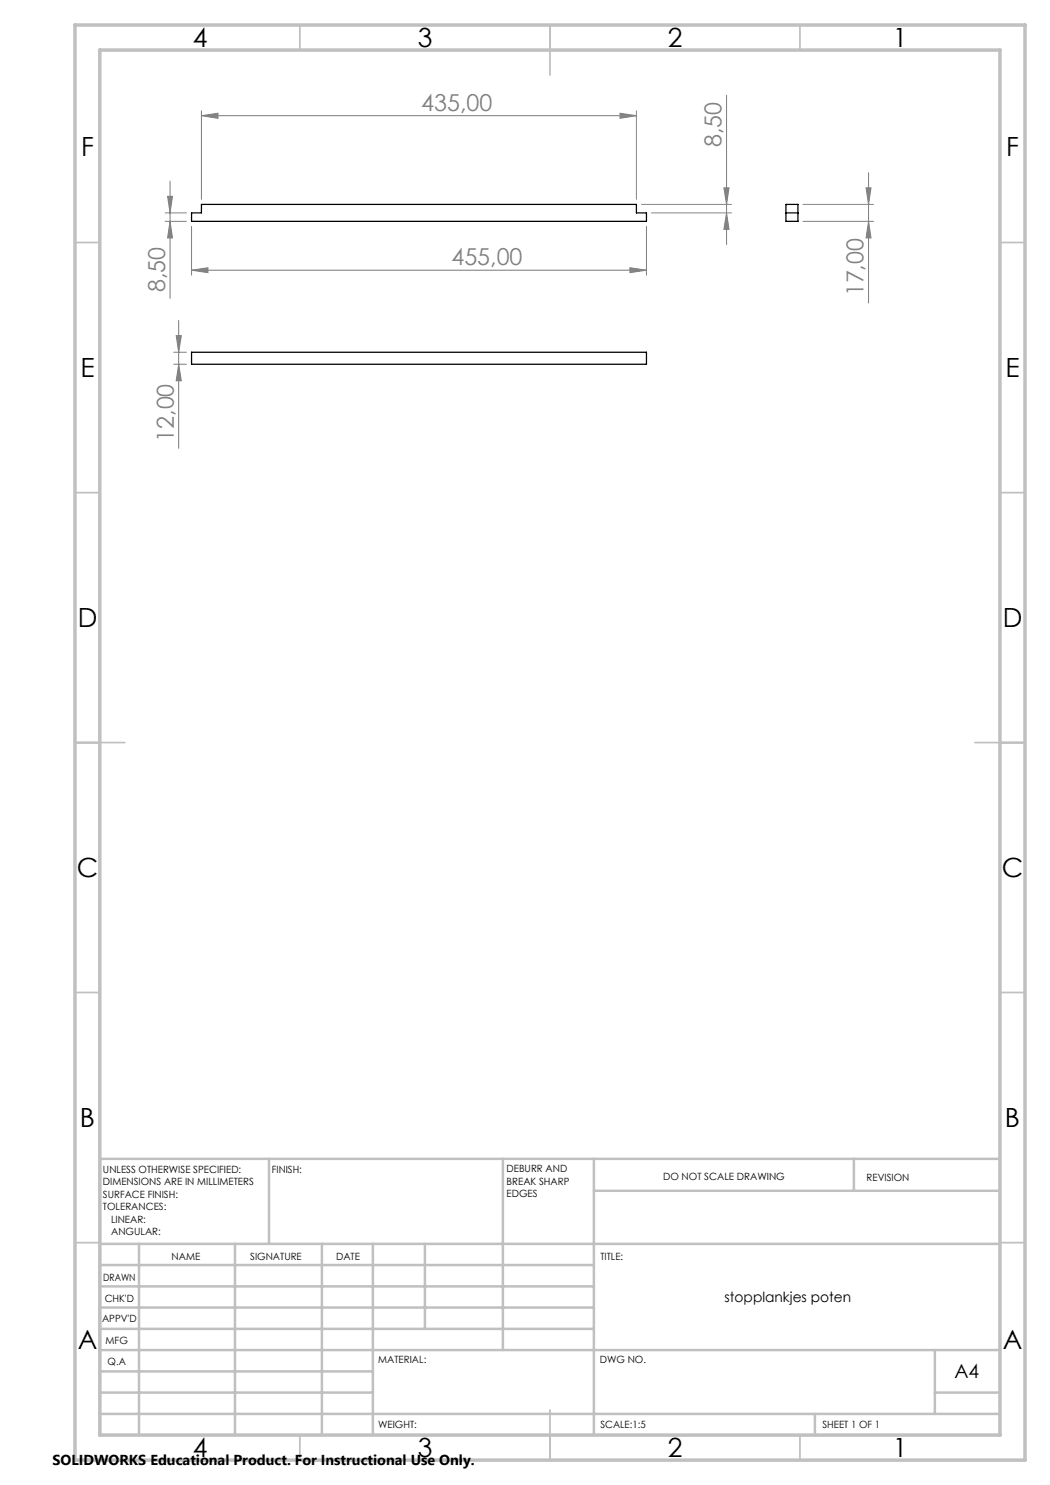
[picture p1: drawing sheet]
<svg xmlns="http://www.w3.org/2000/svg" width="210mm" height="297mm" viewBox="0 0 210 297" stroke-linecap="round" stroke-linejoin="round" font-family="sans-serif">
<g fill="none" stroke="#808080" stroke-width=".2">
<path d="M145.3 19v29.9M33.5 39.3h1l-.5 3.3zM34 36.2v23.5M40.3 23.1l3.3-.5v1.1zM40.3 22.2v17.7M40.3 23.1h87M124 22.6l3.3 .5-3.3 .6zM127.3 22.2v17.7M144.8 37.6h1l-.5 3.3zM173.2 37.6h1l-.5 3.3zM173.7 34.5v26.1M33 44.3h4.3"/>
<path d="M33 42.6h4.3M34 44.3l.5 3.3h-1zM38.3 54l3.3-.5v1zM38.3 45.3v9.7M38.3 54h91M126 53.5l3.3 .5-3.3 .5zM128.3 40.9h18M129.3 45.3v9.7M130.3 42.6h16M145.3 42.6l.5 3.3h-1zM160.6 40.9h14.1M160.6 44.3h14.1"/>
<path d="M173.7 44.3l.5 3.3h-1zM34.7 70.4h2.6M34.7 72.8h2.6M35.2 67.1h1.1l-.6 3.3zM35.7 72.8l.6 3.4h-1.1zM35.7 64.1v25.6"/>
</g>
<g fill="none" stroke="#c0c0c0" stroke-width=".35">
<path d="M60 5v5M110 5v10M160 5v5M15 48.5h5M200 48.5h5M15 98.5h5M200 98.5h5M15 148.5h10M195 148.5h10M15 198.5h5M200 198.5h5M15 248.5h5"/>
<path d="M200 248.5h5M60 287v5M110 282v10M160 287v5"/>
</g>
<g fill="none" stroke="#c0c0c0" stroke-width=".5">
<path d="M53.8 231.8v17M100.6 231.8v38.2M118.8 231.8v55.2M118.8 238.2h81.2M170.8 231.8v6.4M200 231.8h-180v55.2M20 248.8h180M20 257.3h98.8M20 253h98.8M27.8 248.8v38.2M47 248.8v38.2M64.4 248.8v38.2"/>
<path d="M74.6 248.8v38.2M85 248.8v17M20 265.8h98.8M20 261.5h98.8M20 278.5h54.6M20 274.3h54.6M20 270h180M187 278.5h13M187 270v12.8M20 282.8h180M163 282.8v4.2"/>
</g>
<path d="M15 5h190v287h-190zM20 10h180v277h-180z" fill="none" stroke="#c0c0c0" stroke-width=".7"/>
<g fill="#808080">
<path d="M38.3 54l3.3-.5v1zM126 53.5l3.3 .5-3.3 .5z"/>
<path d="M124 22.6l3.3 .5-3.3 .6zM40.3 23.1l3.3-.5v1.1z"/>
<path d="M173.2 37.6h1l-.5 3.3zM173.7 44.3l.5 3.3h-1z"/>
<path d="M144.8 37.6h1l-.5 3.3zM145.3 42.6l.5 3.3h-1zM33.5 39.3h1l-.5 3.3zM34 44.3l.5 3.3h-1zM35.2 67.1h1.1l-.6 3.3zM35.7 72.8l.6 3.4h-1.1z"/>
</g>
<path d="M38.3 42.6h2v-1.7h87v1.7h2v1.7h-91zM157.2 42.6h2.4M157.2 40.9h2.4v3.4h-2.4zM38.3 70.4h91v2.4h-91z" fill="none" stroke="#000" stroke-width=".25"/>
<g font-size="5.3">
<text x="38.5" y="9.5">4</text>
<text x="83.5" y="9.5">3</text>
<text x="133.6" y="9.5">2</text>
<text x="178.6" y="9.5">1</text>
<text x="16.2" y="31.3">F</text>
<text x="201.2" y="31.3">F</text>
<text x="16.1" y="75.5">E</text>
<text x="201.1" y="75.5">E</text>
<text x="15.5" y="125.5">D</text>
<text x="200.5" y="125.5">D</text>
<text x="15.4" y="175.5">C</text>
<text x="200.4" y="175.5">C</text>
<text x="16" y="225.5">B</text>
<text x="201" y="225.5">B</text>
<text x="15.5" y="269.8">A</text>
<text x="200.5" y="269.8">A</text>
<text x="38.5" y="291.5">4</text>
<text x="83.5" y="291.5">3</text>
<text x="133.6" y="291.5">2</text>
<text x="178.6" y="291.5">1</text>
</g>
<g font-size="4.7" fill="#808080">
<text x="84.3" y="22.1">435,00</text>
<text x="144.3" y="29.4" transform="rotate(-90 144.3 29.4)">8,50</text>
<text x="90.3" y="53">455,00</text>
<text x="33" y="58.4" transform="rotate(-90 33 58.4)">8,50</text>
<text x="172.7" y="59.3" transform="rotate(-90 172.7 59.3)">17,00</text>
<text x="34.8" y="88.4" transform="rotate(-90 34.8 88.4)">12,00</text>
</g>
<text font-size="3.9" x="190.9" y="275.5">A4</text>
<text font-size="2.9" x="10.5" y="292.9">SOLIDWORKS Educational Product. For Instructional Use Only.</text>
<text font-size="2.8" x="144.9" y="260.4">stopplankjes poten</text>
<g font-size="2">
<text x="20.6" y="234.6">UNLESS OTHERWISE SPECIFIED:</text>
<text x="20.6" y="237.1">DIMENSIONS ARE IN MILLIMETERS</text>
<text x="20.6" y="239.6">SURFACE FINISH:</text>
<text x="54.4" y="234.6">FINISH:</text>
<text x="101.3" y="234.5">DEBURR AND</text>
<text x="101.3" y="237">BREAK SHARP</text>
<text x="101.3" y="239.5">EDGES</text>
<text x="132.6" y="236">DO NOT SCALE DRAWING</text>
<text x="173.3" y="236.2">REVISION</text>
<text x="20.6" y="242.1">TOLERANCES:</text>
<text x="22.2" y="244.6">LINEAR:</text>
<text x="22.2" y="247.1">ANGULAR:</text>
<text x="34.3" y="252">NAME</text>
<text x="50" y="251.9">SIGNATURE</text>
<text x="67.2" y="251.9">DATE</text>
<text x="120.1" y="251.9">TITLE:</text>
<text x="20.6" y="256.1">DRAWN</text>
<text x="20.9" y="260.3">CHK'D</text>
<text x="20.4" y="264.4">APPV'D</text>
<text x="21.1" y="268.8">MFG</text>
<text x="21.5" y="273">Q.A</text>
<text x="75.6" y="272.5">MATERIAL:</text>
<text x="120" y="272.5">DWG NO.</text>
<text x="75.6" y="285.5">WEIGHT:</text>
<text x="120.1" y="285.6">SCALE:1:5</text>
<text x="164.5" y="285.6">SHEET 1 OF 1</text>
</g>
</svg>
